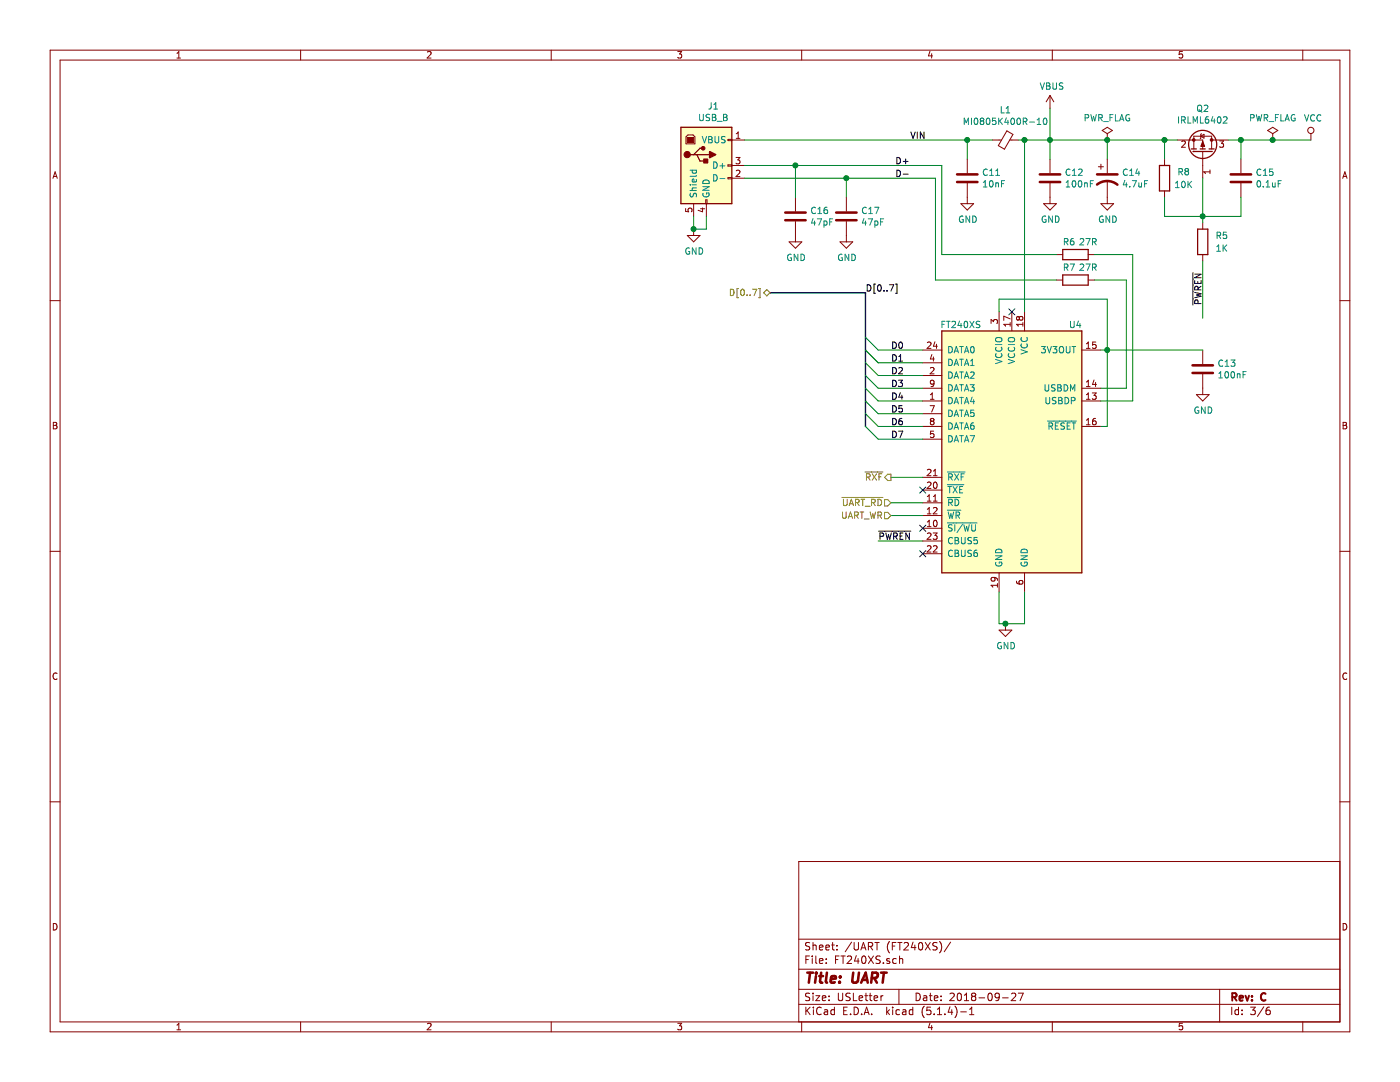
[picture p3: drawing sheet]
EESchema Schematic File Version 4
EELAYER 30 0
EELAYER END
$Descr USLetter 11000 8500
encoding utf-8
Sheet 3 6
Title "UART"
Date "2018-09-27"
Rev "C"
Comp ""
Comment1 ""
Comment2 ""
Comment3 ""
Comment4 ""
$EndDescr
Entry Wire Line
	6800 2750 6900 2850
Entry Wire Line
	6800 2650 6900 2750
Entry Wire Line
	6800 2750 6900 2850
Entry Wire Line
	6800 2850 6900 2950
Entry Wire Line
	6800 2950 6900 3050
Entry Wire Line
	6800 3050 6900 3150
Entry Wire Line
	6800 3150 6900 3250
Entry Wire Line
	6800 3250 6900 3350
Entry Wire Line
	6800 3350 6900 3450
Wire Wire Line
	6900 2750 7250 2750
Wire Wire Line
	6900 2850 7250 2850
Wire Wire Line
	6900 2950 7250 2950
Wire Wire Line
	6900 3050 7250 3050
Wire Wire Line
	6900 3150 7250 3150
Wire Wire Line
	6900 3250 7250 3250
Wire Wire Line
	6900 3350 7250 3350
Wire Wire Line
	6900 3450 7250 3450
Text Label 7000 2750 0    50   ~ 0
D0
Text Label 7000 2850 0    50   ~ 0
D1
Text Label 7000 2950 0    50   ~ 0
D2
Text Label 7000 3050 0    50   ~ 0
D3
Text Label 7000 3150 0    50   ~ 0
D4
Text Label 7000 3250 0    50   ~ 0
D5
Text Label 7000 3350 0    50   ~ 0
D6
Text Label 7000 3450 0    50   ~ 0
D7
Wire Bus Line
	6800 2300 6050 2300
Text Label 6800 2300 0    50   ~ 0
D[0..7]
Text HLabel 6050 2300 0    50   BiDi ~ 0
D[0..7]
$Comp
L Device:C C?
U 1 1
P 9450 2900
AR Path="/5BA24861" Ref="C?"  Part="1" 
AR Path="/5B955671/5BA24861" Ref="C13"  Part="1" 
F 0 "C13" H 9565 2946 50  0000 L CNN
F 1 "100nF" H 9565 2855 50  0000 L CNN
F 2 "Capacitor_SMD:C_0805_2012Metric_Pad1.15x1.40mm_HandSolder" H 9488 2750 50  0001 C CNN
F 3 "~" H 9450 2900 50  0001 C CNN
	1    9450 2900
	1    0    0    -1  
$EndComp
Wire Wire Line
	8700 2750 9450 2750
$Comp
L power:GND #PWR0103
U 1 1
P 9450 3050
F 0 "#PWR0103" H 9450 2800 50  0001 C CNN
F 1 "GND" H 9455 2877 50  0000 C CNN
F 2 "" H 9450 3050 50  0001 C CNN
F 3 "" H 9450 3050 50  0001 C CNN
	1    9450 3050
	1    0    0    -1  
$EndComp
$Comp
L power:GND #PWR0104
U 1 1
P 7900 4900
F 0 "#PWR0104" H 7900 4650 50  0001 C CNN
F 1 "GND" H 7905 4727 50  0000 C CNN
F 2 "" H 7900 4900 50  0001 C CNN
F 3 "" H 7900 4900 50  0001 C CNN
	1    7900 4900
	1    0    0    -1  
$EndComp
Wire Wire Line
	7850 4650 7850 4900
$Comp
L power:VBUS #PWR0105
U 1 1
P 8250 850
F 0 "#PWR0105" H 8250 700 50  0001 C CNN
F 1 "VBUS" H 8265 1023 50  0000 C CNN
F 2 "" H 8250 850 50  0001 C CNN
F 3 "" H 8250 850 50  0001 C CNN
	1    8250 850 
	1    0    0    -1  
$EndComp
$Comp
L power:GND #PWR0106
U 1 1
P 8250 1550
F 0 "#PWR0106" H 8250 1300 50  0001 C CNN
F 1 "GND" H 8255 1377 50  0000 C CNN
F 2 "" H 8250 1550 50  0001 C CNN
F 3 "" H 8250 1550 50  0001 C CNN
	1    8250 1550
	1    0    0    -1  
$EndComp
Connection ~ 7900 4900
Wire Wire Line
	8250 850  8250 1100
Connection ~ 8250 1100
Wire Wire Line
	8250 1100 8700 1100
$Comp
L Device:C C?
U 1 1
P 7600 1400
AR Path="/5BA73448" Ref="C?"  Part="1" 
AR Path="/5B955671/5BA73448" Ref="C11"  Part="1" 
F 0 "C11" H 7715 1446 50  0000 L CNN
F 1 "10nF" H 7715 1355 50  0000 L CNN
F 2 "Capacitor_SMD:C_0805_2012Metric_Pad1.15x1.40mm_HandSolder" H 7638 1250 50  0001 C CNN
F 3 "~" H 7600 1400 50  0001 C CNN
	1    7600 1400
	1    0    0    -1  
$EndComp
Wire Wire Line
	7600 1250 7600 1100
Wire Wire Line
	7600 1100 7800 1100
$Comp
L Device:Ferrite_Bead_Small L1
U 1 1
P 7900 1100
F 0 "L1" V 7663 1100 50  0000 C CNN
F 1 "MI0805K400R-10" V 7754 1100 50  0000 C CNN
F 2 "Inductor_SMD:L_0805_2012Metric_Pad1.15x1.40mm_HandSolder" V 7830 1100 50  0001 C CNN
F 3 "~" H 7900 1100 50  0001 C CNN
	1    7900 1100
	0    1    1    0   
$EndComp
Wire Wire Line
	7900 4900 8050 4900
Wire Wire Line
	7250 4250 6900 4250
Text Label 6900 4250 0    50   ~ 0
~PWREN
$Comp
L Device:C C?
U 1 1
P 8250 1400
AR Path="/5BAA1715" Ref="C?"  Part="1" 
AR Path="/5B955671/5BAA1715" Ref="C12"  Part="1" 
F 0 "C12" H 8365 1446 50  0000 L CNN
F 1 "100nF" H 8365 1355 50  0000 L CNN
F 2 "Capacitor_SMD:C_0805_2012Metric_Pad1.15x1.40mm_HandSolder" H 8288 1250 50  0001 C CNN
F 3 "~" H 8250 1400 50  0001 C CNN
	1    8250 1400
	1    0    0    -1  
$EndComp
$Comp
L Device:CP1 C?
U 1 1
P 8700 1400
AR Path="/5B8BFEAE/5BAAC9FA" Ref="C?"  Part="1" 
AR Path="/5BD66E5D/5BAAC9FA" Ref="C?"  Part="1" 
AR Path="/5B955671/5BAAC9FA" Ref="C14"  Part="1" 
F 0 "C14" H 8815 1446 50  0000 L CNN
F 1 "4.7uF" H 8815 1355 50  0000 L CNN
F 2 "Capacitor_THT:CP_Radial_D5.0mm_P2.50mm" H 8700 1400 50  0001 C CNN
F 3 "~" H 8700 1400 50  0001 C CNN
	1    8700 1400
	1    0    0    -1  
$EndComp
Wire Wire Line
	8700 1250 8700 1100
Wire Wire Line
	8250 1250 8250 1100
$Comp
L Transistor_FET:IRLML6402 Q2
U 1 1
P 9450 1200
F 0 "Q2" V 9793 1200 50  0000 C CNN
F 1 "IRLML6402" V 9702 1200 50  0000 C CNN
F 2 "Package_TO_SOT_SMD:SOT-23" H 9650 1125 50  0001 L CIN
F 3 "https://www.infineon.com/dgdl/irlml6402pbf.pdf?fileId=5546d462533600a401535668d5c2263c" H 9450 1200 50  0001 L CNN
	1    9450 1200
	0    1    -1   0   
$EndComp
Wire Wire Line
	8850 2200 8850 3050
Wire Wire Line
	8850 3050 8650 3050
Wire Wire Line
	8650 3150 8900 3150
Wire Wire Line
	8900 3150 8900 2000
Connection ~ 8700 1100
$Comp
L Device:R R?
U 1 1
P 9450 1900
AR Path="/5BD66E5D/5BB110B9" Ref="R?"  Part="1" 
AR Path="/5B955671/5BB110B9" Ref="R5"  Part="1" 
F 0 "R5" H 9600 1950 50  0000 C CNN
F 1 "1K" H 9600 1850 50  0000 C CNN
F 2 "Resistor_SMD:R_0805_2012Metric_Pad1.15x1.40mm_HandSolder" V 9380 1900 50  0001 C CNN
F 3 "~" H 9450 1900 50  0001 C CNN
	1    9450 1900
	1    0    0    -1  
$EndComp
Wire Wire Line
	9450 2050 9450 2500
Text Label 9450 2400 1    50   ~ 0
~PWREN
$Comp
L Device:C C?
U 1 1
P 9750 1400
AR Path="/5BB25005" Ref="C?"  Part="1" 
AR Path="/5B955671/5BB25005" Ref="C15"  Part="1" 
F 0 "C15" H 9865 1446 50  0000 L CNN
F 1 "0.1uF" H 9865 1355 50  0000 L CNN
F 2 "Capacitor_SMD:C_0805_2012Metric_Pad1.15x1.40mm_HandSolder" H 9788 1250 50  0001 C CNN
F 3 "~" H 9750 1400 50  0001 C CNN
	1    9750 1400
	1    0    0    -1  
$EndComp
Wire Wire Line
	9450 1750 9450 1700
Wire Wire Line
	9650 1100 9750 1100
Wire Wire Line
	9750 1550 9750 1700
Wire Wire Line
	9750 1700 9450 1700
Connection ~ 9450 1700
Wire Wire Line
	9450 1700 9450 1400
$Comp
L power:GND #PWR0109
U 1 1
P 7600 1550
F 0 "#PWR0109" H 7600 1300 50  0001 C CNN
F 1 "GND" H 7605 1377 50  0000 C CNN
F 2 "" H 7600 1550 50  0001 C CNN
F 3 "" H 7600 1550 50  0001 C CNN
	1    7600 1550
	1    0    0    -1  
$EndComp
$Comp
L power:GND #PWR0110
U 1 1
P 8700 1550
F 0 "#PWR0110" H 8700 1300 50  0001 C CNN
F 1 "GND" H 8705 1377 50  0000 C CNN
F 2 "" H 8700 1550 50  0001 C CNN
F 3 "" H 8700 1550 50  0001 C CNN
	1    8700 1550
	1    0    0    -1  
$EndComp
Wire Wire Line
	9750 1250 9750 1100
Wire Wire Line
	9750 1100 10000 1100
Connection ~ 9750 1100
$Comp
L power:PWR_FLAG #FLG0102
U 1 1
P 10000 1100
F 0 "#FLG0102" H 10000 1175 50  0001 C CNN
F 1 "PWR_FLAG" H 10000 1274 50  0000 C CNN
F 2 "" H 10000 1100 50  0001 C CNN
F 3 "~" H 10000 1100 50  0001 C CNN
	1    10000 1100
	1    0    0    -1  
$EndComp
$Comp
L power:VCC #PWR0112
U 1 1
P 10300 1100
F 0 "#PWR0112" H 10300 950 50  0001 C CNN
F 1 "VCC" H 10317 1273 50  0000 C CNN
F 2 "" H 10300 1100 50  0001 C CNN
F 3 "" H 10300 1100 50  0001 C CNN
	1    10300 1100
	1    0    0    -1  
$EndComp
Connection ~ 10000 1100
Wire Wire Line
	10000 1100 10300 1100
Wire Wire Line
	8050 4650 8050 4900
$Comp
L power:PWR_FLAG #FLG0103
U 1 1
P 8700 1100
F 0 "#FLG0103" H 8700 1175 50  0001 C CNN
F 1 "PWR_FLAG" H 8700 1274 50  0000 C CNN
F 2 "" H 8700 1100 50  0001 C CNN
F 3 "~" H 8700 1100 50  0001 C CNN
	1    8700 1100
	1    0    0    -1  
$EndComp
$Comp
L Connector:USB_B J1
U 1 1
P 5550 1300
F 0 "J1" H 5605 1767 50  0000 C CNN
F 1 "USB_B" H 5605 1676 50  0000 C CNN
F 2 "8085:USB_B_OST_USB-B1HSxx_Horizontal" H 5700 1250 50  0001 C CNN
F 3 " ~" H 5700 1250 50  0001 C CNN
	1    5550 1300
	1    0    0    -1  
$EndComp
Text Label 7150 1100 0    50   ~ 0
VIN
Connection ~ 7600 1100
Wire Wire Line
	5450 1800 5450 1700
$Comp
L power:GND #PWR0108
U 1 1
P 5450 1800
F 0 "#PWR0108" H 5450 1550 50  0001 C CNN
F 1 "GND" H 5455 1627 50  0000 C CNN
F 2 "" H 5450 1800 50  0001 C CNN
F 3 "" H 5450 1800 50  0001 C CNN
	1    5450 1800
	1    0    0    -1  
$EndComp
Connection ~ 5450 1800
Wire Wire Line
	5450 1800 5550 1800
Wire Wire Line
	5550 1800 5550 1700
Wire Wire Line
	5850 1100 7600 1100
Wire Wire Line
	5850 1300 6250 1300
Text Label 7150 1300 2    50   ~ 0
D+
Text Label 7150 1400 2    50   ~ 0
D-
Wire Wire Line
	7400 1300 7400 2000
Wire Wire Line
	7400 2000 8300 2000
Wire Wire Line
	7350 1400 7350 2200
Text HLabel 7000 4050 0    50   Input ~ 0
UART_WR
Text HLabel 7000 3950 0    50   Input ~ 0
~UART_RD
Text HLabel 7000 3750 0    50   Output ~ 0
~RXF
Wire Wire Line
	7850 4900 7900 4900
$Comp
L Interface_USB:FT240XS U4
U 1 1
P 7950 3550
F 0 "U4" H 7450 4550 50  0000 C CNN
F 1 "FT240XS" H 8350 4550 50  0000 C CNN
F 2 "Package_SO:SSOP-24_3.9x8.7mm_P0.635mm" H 8500 2400 50  0001 C CNN
F 3 "http://www.ftdichip.com/Products/ICs/FT240X.html" H 7950 3550 50  0001 C CNN
	1    7950 3550
	-1   0    0    -1  
$EndComp
NoConn ~ 7250 4350
NoConn ~ 7250 4150
NoConn ~ 7250 3850
Wire Wire Line
	7000 3750 7250 3750
Wire Wire Line
	7250 3950 7000 3950
Wire Wire Line
	7000 4050 7250 4050
Wire Wire Line
	8050 2450 8050 1100
Wire Wire Line
	8000 1100 8050 1100
Connection ~ 8050 1100
Wire Wire Line
	8050 1100 8250 1100
NoConn ~ 7950 2450
Wire Wire Line
	8650 2750 8700 2750
Wire Wire Line
	8700 2750 8700 2350
Wire Wire Line
	8700 2350 7850 2350
Wire Wire Line
	7850 2350 7850 2450
Connection ~ 8700 2750
Wire Wire Line
	8650 3350 8700 3350
Wire Wire Line
	8700 3350 8700 2750
$Comp
L Device:R R?
U 1 1
P 9150 1400
AR Path="/5BD66E5D/5BCB4F41" Ref="R?"  Part="1" 
AR Path="/5B955671/5BCB4F41" Ref="R8"  Part="1" 
F 0 "R8" H 9300 1450 50  0000 C CNN
F 1 "10K" H 9300 1350 50  0000 C CNN
F 2 "Resistor_SMD:R_0805_2012Metric_Pad1.15x1.40mm_HandSolder" V 9080 1400 50  0001 C CNN
F 3 "~" H 9150 1400 50  0001 C CNN
	1    9150 1400
	1    0    0    -1  
$EndComp
Wire Wire Line
	9150 1550 9150 1700
Wire Wire Line
	9150 1700 9450 1700
Wire Wire Line
	9150 1250 9150 1100
Wire Wire Line
	8700 1100 9150 1100
Connection ~ 9150 1100
Wire Wire Line
	9150 1100 9250 1100
$Comp
L Device:R R?
U 1 1
P 8450 2000
AR Path="/5BD66E5D/5BCB8DC7" Ref="R?"  Part="1" 
AR Path="/5B955671/5BCB8DC7" Ref="R6"  Part="1" 
F 0 "R6" V 8350 1950 50  0000 C CNN
F 1 "27R" V 8350 2100 50  0000 C CNN
F 2 "Resistor_SMD:R_0805_2012Metric_Pad1.15x1.40mm_HandSolder" V 8380 2000 50  0001 C CNN
F 3 "~" H 8450 2000 50  0001 C CNN
	1    8450 2000
	0    1    1    0   
$EndComp
Wire Wire Line
	8600 2000 8900 2000
$Comp
L Device:R R?
U 1 1
P 8450 2200
AR Path="/5BD66E5D/5BCBAD3D" Ref="R?"  Part="1" 
AR Path="/5B955671/5BCBAD3D" Ref="R7"  Part="1" 
F 0 "R7" V 8350 2150 50  0000 C CNN
F 1 "27R" V 8350 2300 50  0000 C CNN
F 2 "Resistor_SMD:R_0805_2012Metric_Pad1.15x1.40mm_HandSolder" V 8380 2200 50  0001 C CNN
F 3 "~" H 8450 2200 50  0001 C CNN
	1    8450 2200
	0    1    1    0   
$EndComp
Wire Wire Line
	8600 2200 8850 2200
Wire Wire Line
	8300 2200 7350 2200
$Comp
L Device:C C?
U 1 1
P 6250 1700
AR Path="/5BC4F546" Ref="C?"  Part="1" 
AR Path="/5B955671/5BC4F546" Ref="C16"  Part="1" 
F 0 "C16" H 6365 1746 50  0000 L CNN
F 1 "47pF" H 6365 1655 50  0000 L CNN
F 2 "Capacitor_SMD:C_0805_2012Metric_Pad1.15x1.40mm_HandSolder" H 6288 1550 50  0001 C CNN
F 3 "~" H 6250 1700 50  0001 C CNN
	1    6250 1700
	1    0    0    -1  
$EndComp
$Comp
L power:GND #PWR0102
U 1 1
P 6250 1850
F 0 "#PWR0102" H 6250 1600 50  0001 C CNN
F 1 "GND" H 6255 1677 50  0000 C CNN
F 2 "" H 6250 1850 50  0001 C CNN
F 3 "" H 6250 1850 50  0001 C CNN
	1    6250 1850
	1    0    0    -1  
$EndComp
$Comp
L Device:C C?
U 1 1
P 6650 1700
AR Path="/5BC5271B" Ref="C?"  Part="1" 
AR Path="/5B955671/5BC5271B" Ref="C17"  Part="1" 
F 0 "C17" H 6765 1746 50  0000 L CNN
F 1 "47pF" H 6765 1655 50  0000 L CNN
F 2 "Capacitor_SMD:C_0805_2012Metric_Pad1.15x1.40mm_HandSolder" H 6688 1550 50  0001 C CNN
F 3 "~" H 6650 1700 50  0001 C CNN
	1    6650 1700
	1    0    0    -1  
$EndComp
$Comp
L power:GND #PWR0111
U 1 1
P 6650 1850
F 0 "#PWR0111" H 6650 1600 50  0001 C CNN
F 1 "GND" H 6655 1677 50  0000 C CNN
F 2 "" H 6650 1850 50  0001 C CNN
F 3 "" H 6650 1850 50  0001 C CNN
	1    6650 1850
	1    0    0    -1  
$EndComp
Wire Wire Line
	6250 1550 6250 1300
Connection ~ 6250 1300
Wire Wire Line
	6250 1300 7400 1300
Wire Wire Line
	6650 1550 6650 1400
Wire Wire Line
	5850 1400 6650 1400
Connection ~ 6650 1400
Wire Wire Line
	6650 1400 7350 1400
Wire Bus Line
	6800 2300 6800 3350
$EndSCHEMATC
